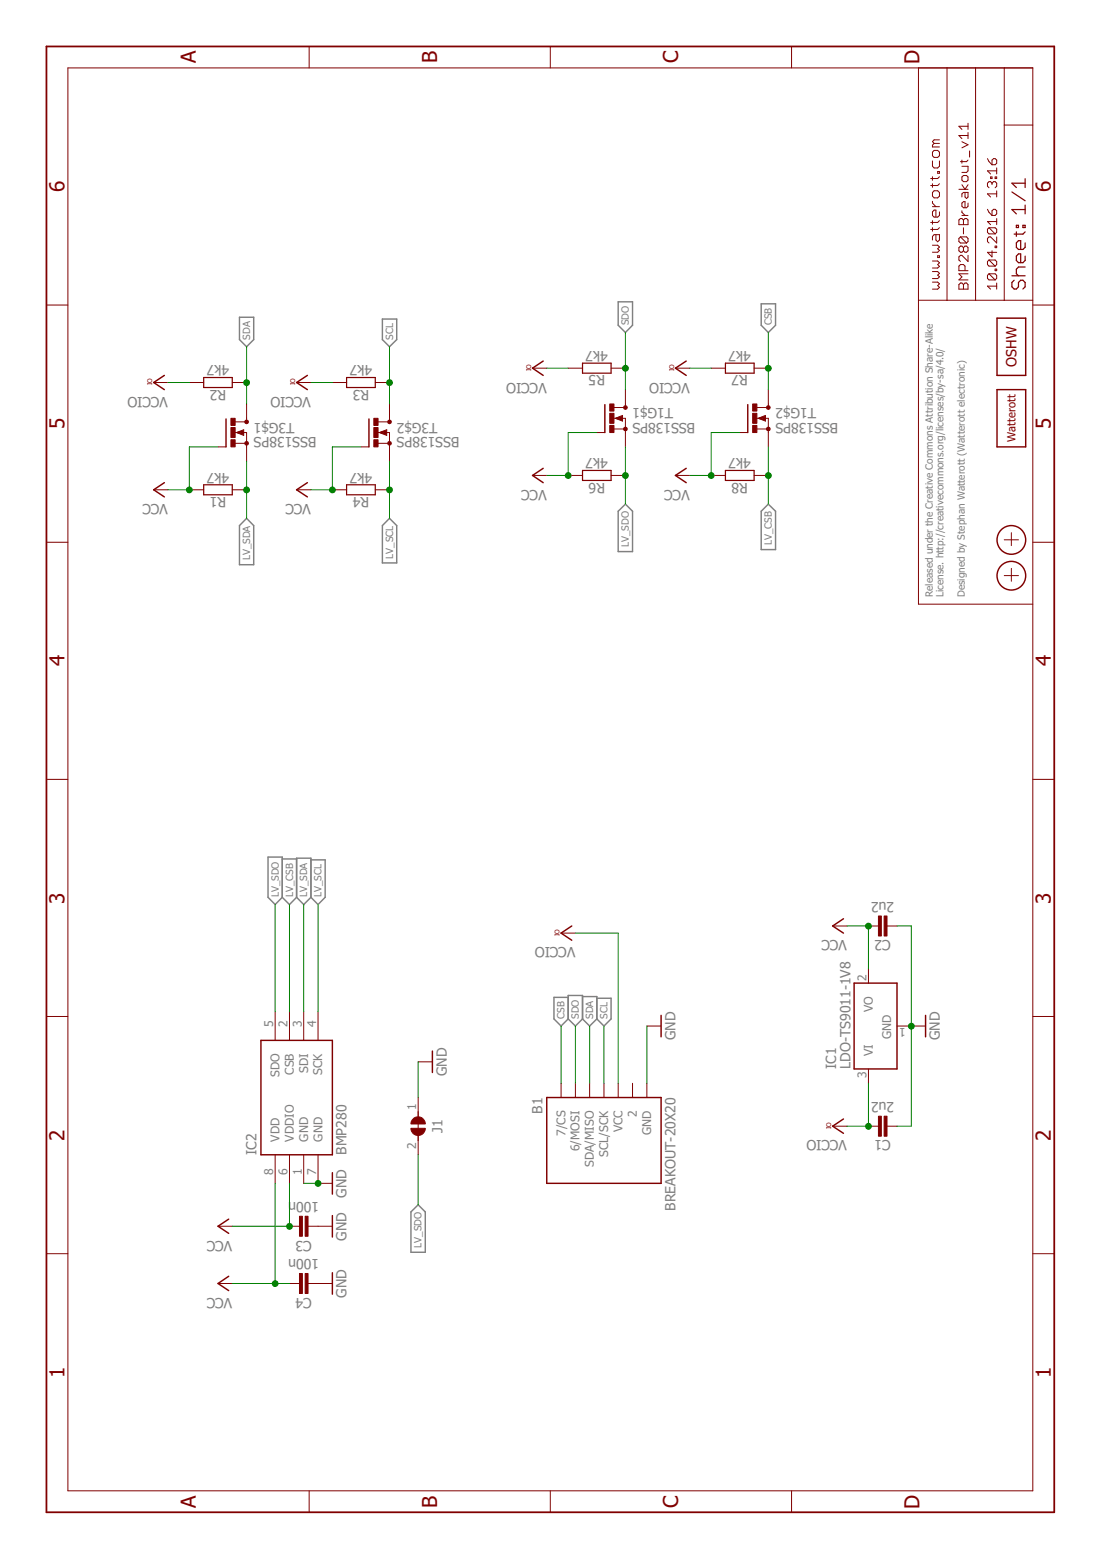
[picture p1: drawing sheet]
<?xml version="1.0" encoding="utf-8"?>
<!DOCTYPE eagle SYSTEM "eagle.dtd">
<eagle version="7.5.0">
<drawing>
<settings>
<setting alwaysvectorfont="no"/>
<setting verticaltext="up"/>
</settings>
<grid distance="0.1" unitdist="inch" unit="inch" style="lines" multiple="1" display="no" altdistance="0.01" altunitdist="inch" altunit="inch"/>
<schematic xreflabel="%F%N/%S.%C%R" xrefpart="/%S.%C%R">
<libraries>
<library name="we-symbol">
<symbols>
<symbol name="A4L-LOC">
<wire x1="256.54" y1="3.81" x2="256.54" y2="8.89" width="0.1016" layer="94"/>
<wire x1="256.54" y1="8.89" x2="256.54" y2="13.97" width="0.1016" layer="94"/>
<wire x1="256.54" y1="13.97" x2="256.54" y2="19.05" width="0.1016" layer="94"/>
<wire x1="256.54" y1="19.05" x2="256.54" y2="24.13" width="0.1016" layer="94"/>
<wire x1="161.29" y1="3.81" x2="161.29" y2="24.13" width="0.1016" layer="94"/>
<wire x1="161.29" y1="24.13" x2="215.265" y2="24.13" width="0.1016" layer="94"/>
<wire x1="215.265" y1="24.13" x2="256.54" y2="24.13" width="0.1016" layer="94"/>
<wire x1="246.38" y1="3.81" x2="246.38" y2="8.89" width="0.1016" layer="94"/>
<wire x1="246.38" y1="8.89" x2="256.54" y2="8.89" width="0.1016" layer="94"/>
<wire x1="246.38" y1="8.89" x2="215.265" y2="8.89" width="0.1016" layer="94"/>
<wire x1="215.265" y1="8.89" x2="215.265" y2="3.81" width="0.1016" layer="94"/>
<wire x1="215.265" y1="8.89" x2="215.265" y2="13.97" width="0.1016" layer="94"/>
<wire x1="215.265" y1="13.97" x2="256.54" y2="13.97" width="0.1016" layer="94"/>
<wire x1="215.265" y1="13.97" x2="215.265" y2="19.05" width="0.1016" layer="94"/>
<wire x1="215.265" y1="19.05" x2="256.54" y2="19.05" width="0.1016" layer="94"/>
<wire x1="215.265" y1="19.05" x2="215.265" y2="24.13" width="0.1016" layer="94"/>
<frame x1="0" y1="0" x2="260.35" y2="179.07" columns="6" rows="4" layer="94"/>
<text x="217.17" y="15.24" size="1.778" layer="94" font="vector">&gt;DRAWING_NAME</text>
<text x="217.17" y="10.16" size="1.778" layer="94" font="vector">&gt;LAST_DATE_TIME</text>
<text x="230.505" y="5.08" size="2.54" layer="94" font="vector">&gt;SHEET</text>
<text x="217.17" y="5.08" size="2.54" layer="94" font="vector">Sheet:</text>
<text x="217.17" y="20.32" size="2.032" layer="94" font="vector">www.watterott.com</text>
</symbol>
<symbol name="PASSER">
<wire x1="-1.016" y1="0" x2="1.27" y2="0" width="0.127" layer="94"/>
<wire x1="0" y1="1.27" x2="0" y2="-1.27" width="0.127" layer="94"/>
<circle x="0" y="0" radius="2.54" width="0.254" layer="94"/>
</symbol>
<symbol name="WE_LOGO">
<wire x1="5.08" y1="2.54" x2="5.08" y2="-2.54" width="0.254" layer="94"/>
<wire x1="5.08" y1="-2.54" x2="-5.08" y2="-2.54" width="0.254" layer="94"/>
<wire x1="-5.08" y1="-2.54" x2="-5.08" y2="2.54" width="0.254" layer="94"/>
<wire x1="-5.08" y1="2.54" x2="5.08" y2="2.54" width="0.254" layer="94"/>
<text x="0" y="0" size="1.4224" layer="94" align="center">Watterott</text>
</symbol>
<symbol name="OSHW_LOGO">
<wire x1="5.08" y1="2.54" x2="5.08" y2="-2.54" width="0.254" layer="94"/>
<wire x1="5.08" y1="-2.54" x2="-5.08" y2="-2.54" width="0.254" layer="94"/>
<wire x1="-5.08" y1="-2.54" x2="-5.08" y2="2.54" width="0.254" layer="94"/>
<wire x1="-5.08" y1="2.54" x2="5.08" y2="2.54" width="0.254" layer="94"/>
<text x="0" y="0" size="1.778" layer="94" align="center">OSHW</text>
</symbol>
</symbols>
<devicesets>
<deviceset name="FRAME-A4L" prefix="FRAME">
<gates>
<gate name="F" symbol="A4L-LOC" x="0" y="0"/>
</gates>
<devices>
<device name="">
<technologies>
<technology name=""/>
</technologies>
</device>
</devices>
</deviceset>
<deviceset name="PASSER" prefix="X">
<gates>
<gate name="X" symbol="PASSER" x="0" y="0"/>
</gates>
<devices>
<device name="-07" package="PASSER_07MM">
<technologies>
<technology name=""/>
</technologies>
</device>
</devices>
</deviceset>
<deviceset name="LOGO" prefix="LOGO">
<gates>
<gate name="L" symbol="WE_LOGO" x="0" y="0"/>
</gates>
<devices>
<device name="-PLACE" package="LOGO_TPLACE">
<technologies>
<technology name=""/>
</technologies>
</device>
<device name="-LAYER" package="LOGO_TOP">
<technologies>
<technology name=""/>
</technologies>
</device>
<device name="-STOP" package="LOGO_STOP">
<technologies>
<technology name=""/>
</technologies>
</device>
<device name="-S_STOP" package="SPARK_STOP">
<technologies>
<technology name=""/>
</technologies>
</device>
<device name="-S_LAYER" package="SPARK_TOP">
<technologies>
<technology name=""/>
</technologies>
</device>
<device name="-S_PLACE_M" package="SPARK_TPLACE_M">
<technologies>
<technology name=""/>
</technologies>
</device>
<device name="-S_PLACE_S" package="SPARK_TPLACE_S">
<technologies>
<technology name=""/>
</technologies>
</device>
</devices>
</deviceset>
<deviceset name="OSHW_LOGO" prefix="LOGO">
<gates>
<gate name="L" symbol="OSHW_LOGO" x="0" y="0"/>
</gates>
<devices>
<device name="X0100" package="OSHW_6X100">
<technologies>
<technology name=""/>
</technologies>
</device>
<device name="X0150" package="OSHW_6X150">
<technologies>
<technology name=""/>
</technologies>
</device>
<device name="X0200" package="OSHW_6X200">
<technologies>
<technology name=""/>
</technologies>
</device>
<device name="X0070" package="OSHW_6X70">
<technologies>
<technology name=""/>
</technologies>
</device>
</devices>
</deviceset>
</devicesets>
</library>
<library name="we-rcl">
<symbols>
<symbol name="JUMPER2">
<wire x1="0.381" y1="0.635" x2="0.381" y2="-0.635" width="1.27" layer="94" curve="-180" cap="flat"/>
<wire x1="-0.381" y1="-0.635" x2="-0.381" y2="0.635" width="1.27" layer="94" curve="-180" cap="flat"/>
<wire x1="2.54" y1="0" x2="1.651" y2="0" width="0.1524" layer="94"/>
<wire x1="-2.54" y1="0" x2="-1.651" y2="0" width="0.1524" layer="94"/>
<text x="0" y="2.54" size="1.778" layer="95" align="bottom-center">&gt;NAME</text>
<pin name="2" x="5.08" y="0" visible="pad" length="short" direction="pas" swaplevel="1" rot="R180"/>
<pin name="1" x="-5.08" y="0" visible="pad" length="short" direction="pas" swaplevel="1"/>
</symbol>
<symbol name="CAPACITOR">
<pin name="1" x="-2.54" y="0" visible="off" length="point" direction="pas" swaplevel="1"/>
<pin name="2" x="2.54" y="0" visible="off" length="point" direction="pas" swaplevel="1" rot="R180"/>
<text x="0" y="2.54" size="1.778" layer="95" align="bottom-center">&gt;NAME</text>
<text x="0" y="-2.54" size="1.778" layer="96" align="top-center">&gt;VALUE</text>
<wire x1="-2.54" y1="0" x2="-0.762" y2="0" width="0.1524" layer="94"/>
<wire x1="2.54" y1="0" x2="0.762" y2="0" width="0.1524" layer="94"/>
<rectangle x1="-1.27" y1="-0.254" x2="2.286" y2="0.254" layer="94" rot="R90"/>
<rectangle x1="-2.286" y1="-0.254" x2="1.27" y2="0.254" layer="94" rot="R90"/>
</symbol>
<symbol name="RESISTOR">
<pin name="1" x="-5.08" y="0" visible="off" length="short" direction="pas" swaplevel="1"/>
<pin name="2" x="5.08" y="0" visible="off" length="short" direction="pas" swaplevel="1" rot="R180"/>
<wire x1="-2.54" y1="0.889" x2="2.54" y2="0.889" width="0.2032" layer="94"/>
<wire x1="2.54" y1="0.889" x2="2.54" y2="-0.889" width="0.2032" layer="94"/>
<wire x1="2.54" y1="-0.889" x2="-2.54" y2="-0.889" width="0.2032" layer="94"/>
<wire x1="-2.54" y1="-0.889" x2="-2.54" y2="0.889" width="0.2032" layer="94"/>
<text x="0" y="1.27" size="1.778" layer="95" align="bottom-center">&gt;NAME</text>
<text x="0" y="-1.27" size="1.778" layer="96" align="top-center">&gt;VALUE</text>
</symbol>
</symbols>
<devicesets>
<deviceset name="JUMPER2" prefix="J">
<gates>
<gate name="J" symbol="JUMPER2" x="0" y="0"/>
</gates>
<devices>
<device name="" package="JUMPER2">
<connects>
<connect gate="J" pin="1" pad="1"/>
<connect gate="J" pin="2" pad="2"/>
</connects>
<technologies>
<technology name=""/>
</technologies>
</device>
<device name="-NOCREAM" package="JUMPER2_NC">
<connects>
<connect gate="J" pin="1" pad="1"/>
<connect gate="J" pin="2" pad="2"/>
</connects>
<technologies>
<technology name=""/>
</technologies>
</device>
</devices>
</deviceset>
<deviceset name="CAPACITOR" prefix="C" uservalue="yes">
<gates>
<gate name="C" symbol="CAPACITOR" x="0" y="0"/>
</gates>
<devices>
<device name="-C0402" package="R0402">
<connects>
<connect gate="C" pin="1" pad="1"/>
<connect gate="C" pin="2" pad="2"/>
</connects>
<technologies>
<technology name=""/>
</technologies>
</device>
<device name="-C0603" package="R0603">
<connects>
<connect gate="C" pin="1" pad="1"/>
<connect gate="C" pin="2" pad="2"/>
</connects>
<technologies>
<technology name=""/>
</technologies>
</device>
<device name="-C0805" package="R0805">
<connects>
<connect gate="C" pin="1" pad="1"/>
<connect gate="C" pin="2" pad="2"/>
</connects>
<technologies>
<technology name=""/>
</technologies>
</device>
<device name="-C1206" package="R1206">
<connects>
<connect gate="C" pin="1" pad="1"/>
<connect gate="C" pin="2" pad="2"/>
</connects>
<technologies>
<technology name=""/>
</technologies>
</device>
<device name="-C0201" package="R0201">
<connects>
<connect gate="C" pin="1" pad="1"/>
<connect gate="C" pin="2" pad="2"/>
</connects>
<technologies>
<technology name=""/>
</technologies>
</device>
</devices>
</deviceset>
<deviceset name="RESISTOR" prefix="R" uservalue="yes">
<gates>
<gate name="R" symbol="RESISTOR" x="0" y="0"/>
</gates>
<devices>
<device name="-R0603" package="R0603">
<connects>
<connect gate="R" pin="1" pad="1"/>
<connect gate="R" pin="2" pad="2"/>
</connects>
<technologies>
<technology name=""/>
</technologies>
</device>
<device name="-R0805" package="R0805">
<connects>
<connect gate="R" pin="1" pad="1"/>
<connect gate="R" pin="2" pad="2"/>
</connects>
<technologies>
<technology name=""/>
</technologies>
</device>
<device name="-R0402" package="R0402">
<connects>
<connect gate="R" pin="1" pad="1"/>
<connect gate="R" pin="2" pad="2"/>
</connects>
<technologies>
<technology name=""/>
</technologies>
</device>
<device name="-R1206" package="R1206">
<connects>
<connect gate="R" pin="1" pad="1"/>
<connect gate="R" pin="2" pad="2"/>
</connects>
<technologies>
<technology name=""/>
</technologies>
</device>
<device name="-R0201" package="R0201">
<connects>
<connect gate="R" pin="1" pad="1"/>
<connect gate="R" pin="2" pad="2"/>
</connects>
<technologies>
<technology name=""/>
</technologies>
</device>
</devices>
</deviceset>
</devicesets>
</library>
<library name="supply1">
<symbols>
<symbol name="GND">
<wire x1="-1.905" y1="0" x2="1.905" y2="0" width="0.254" layer="94"/>
<text x="-2.54" y="-2.54" size="1.778" layer="96">&gt;VALUE</text>
<pin name="GND" x="0" y="2.54" visible="off" length="short" direction="sup" rot="R270"/>
</symbol>
<symbol name="VCC">
<wire x1="1.27" y1="-1.905" x2="0" y2="0" width="0.254" layer="94"/>
<wire x1="0" y1="0" x2="-1.27" y2="-1.905" width="0.254" layer="94"/>
<text x="-2.54" y="-2.54" size="1.778" layer="96" rot="R90">&gt;VALUE</text>
<pin name="VCC" x="0" y="-2.54" visible="off" length="short" direction="sup" rot="R90"/>
</symbol>
<symbol name="VCCIO">
<wire x1="1.27" y1="-1.905" x2="0" y2="0" width="0.254" layer="94"/>
<wire x1="0" y1="0" x2="-1.27" y2="-1.905" width="0.254" layer="94"/>
<text x="-2.54" y="-2.54" size="1.778" layer="96" rot="R90">&gt;VALUE</text>
<text x="-0.508" y="0.254" size="0.8128" layer="94">IO</text>
<pin name="VCCIO" x="0" y="-2.54" visible="off" length="short" direction="sup" rot="R90"/>
</symbol>
</symbols>
<devicesets>
<deviceset name="GND" prefix="GND">
<gates>
<gate name="1" symbol="GND" x="0" y="0"/>
</gates>
<devices>
<device name="">
<technologies>
<technology name=""/>
</technologies>
</device>
</devices>
</deviceset>
<deviceset name="VCC" prefix="P+">
<gates>
<gate name="VCC" symbol="VCC" x="0" y="0"/>
</gates>
<devices>
<device name="">
<technologies>
<technology name=""/>
</technologies>
</device>
</devices>
</deviceset>
<deviceset name="VCCIO" prefix="VCC">
<gates>
<gate name="G$1" symbol="VCCIO" x="0" y="0"/>
</gates>
<devices>
<device name="">
<technologies>
<technology name=""/>
</technologies>
</device>
</devices>
</deviceset>
</devicesets>
</library>
<library name="we-sensor">
<symbols>
<symbol name="BMP280">
<pin name="GND@1" x="-15.24" y="0" length="middle" direction="pwr"/>
<pin name="CSB" x="15.24" y="2.54" length="middle" direction="in" rot="R180"/>
<pin name="SDI" x="15.24" y="0" length="middle" rot="R180"/>
<pin name="SCK" x="15.24" y="-2.54" length="middle" direction="in" rot="R180"/>
<pin name="SDO" x="15.24" y="5.08" length="middle" rot="R180"/>
<pin name="VDDIO" x="-15.24" y="2.54" length="middle" direction="in"/>
<pin name="GND@2" x="-15.24" y="-2.54" length="middle" direction="pwr"/>
<pin name="VDD" x="-15.24" y="5.08" length="middle" direction="pwr"/>
<wire x1="10.16" y1="7.62" x2="-10.16" y2="7.62" width="0.254" layer="94"/>
<wire x1="-10.16" y1="7.62" x2="-10.16" y2="-5.08" width="0.254" layer="94"/>
<wire x1="-10.16" y1="-5.08" x2="10.16" y2="-5.08" width="0.254" layer="94"/>
<wire x1="10.16" y1="-5.08" x2="10.16" y2="7.62" width="0.254" layer="94"/>
<text x="-10.16" y="10.16" size="1.778" layer="95" align="top-left">&gt;NAME</text>
<text x="-10.16" y="-7.62" size="1.778" layer="96">&gt;VALUE</text>
</symbol>
</symbols>
<devicesets>
<deviceset name="BMP280" prefix="IC">
<gates>
<gate name="G$1" symbol="BMP280" x="0" y="0"/>
</gates>
<devices>
<device name="" package="LGA">
<connects>
<connect gate="G$1" pin="CSB" pad="2"/>
<connect gate="G$1" pin="GND@1" pad="1"/>
<connect gate="G$1" pin="GND@2" pad="7"/>
<connect gate="G$1" pin="SCK" pad="4"/>
<connect gate="G$1" pin="SDI" pad="3"/>
<connect gate="G$1" pin="SDO" pad="5"/>
<connect gate="G$1" pin="VDD" pad="8"/>
<connect gate="G$1" pin="VDDIO" pad="6"/>
</connects>
<technologies>
<technology name=""/>
</technologies>
</device>
</devices>
</deviceset>
</devicesets>
</library>
<library name="we-power">
<symbols>
<symbol name="78XX">
<wire x1="-7.62" y1="-5.08" x2="7.62" y2="-5.08" width="0.254" layer="94"/>
<wire x1="7.62" y1="-5.08" x2="7.62" y2="2.54" width="0.254" layer="94"/>
<wire x1="7.62" y1="2.54" x2="-7.62" y2="2.54" width="0.254" layer="94"/>
<wire x1="-7.62" y1="2.54" x2="-7.62" y2="-5.08" width="0.254" layer="94"/>
<text x="-7.62" y="5.715" size="1.778" layer="95">&gt;NAME</text>
<text x="-7.62" y="3.175" size="1.778" layer="96">&gt;VALUE</text>
<text x="-2.286" y="-4.064" size="1.524" layer="95">GND</text>
<pin name="VI" x="-10.16" y="0" length="short" direction="in"/>
<pin name="GND" x="0" y="-7.62" visible="pad" length="short" direction="pas" rot="R90"/>
<pin name="VO" x="10.16" y="0" length="short" direction="pas" rot="R180"/>
</symbol>
</symbols>
<devicesets>
<deviceset name="LDO" prefix="IC">
<gates>
<gate name="A" symbol="78XX" x="0" y="0"/>
</gates>
<devices>
<device name="-TS5204-3V3" package="SOT23">
<connects>
<connect gate="A" pin="GND" pad="3"/>
<connect gate="A" pin="VI" pad="2"/>
<connect gate="A" pin="VO" pad="1"/>
</connects>
<technologies>
<technology name="">
<attribute name="NRND" value="NRND" constant="no"/>
</technology>
</technologies>
</device>
<device name="-TS1117-3V3" package="SOT223">
<connects>
<connect gate="A" pin="GND" pad="1"/>
<connect gate="A" pin="VI" pad="3"/>
<connect gate="A" pin="VO" pad="2 4"/>
</connects>
<technologies>
<technology name=""/>
</technologies>
</device>
<device name="-78MXX" package="SOT252">
<connects>
<connect gate="A" pin="GND" pad="2"/>
<connect gate="A" pin="VI" pad="1"/>
<connect gate="A" pin="VO" pad="3"/>
</connects>
<technologies>
<technology name=""/>
</technologies>
</device>
<device name="-TS1117-5V" package="SOT223">
<connects>
<connect gate="A" pin="GND" pad="1"/>
<connect gate="A" pin="VI" pad="3"/>
<connect gate="A" pin="VO" pad="2 4"/>
</connects>
<technologies>
<technology name=""/>
</technologies>
</device>
<device name="-TS5204-5V" package="SOT23">
<connects>
<connect gate="A" pin="GND" pad="3"/>
<connect gate="A" pin="VI" pad="2"/>
<connect gate="A" pin="VO" pad="1"/>
</connects>
<technologies>
<technology name="">
<attribute name="NRND" value="NRND" constant="no"/>
</technology>
</technologies>
</device>
<device name="-TS9011-5V" package="SOT23">
<connects>
<connect gate="A" pin="GND" pad="1"/>
<connect gate="A" pin="VI" pad="3"/>
<connect gate="A" pin="VO" pad="2"/>
</connects>
<technologies>
<technology name=""/>
</technologies>
</device>
<device name="-TS9011-3V3" package="SOT23">
<connects>
<connect gate="A" pin="GND" pad="1"/>
<connect gate="A" pin="VI" pad="3"/>
<connect gate="A" pin="VO" pad="2"/>
</connects>
<technologies>
<technology name=""/>
</technologies>
</device>
</devices>
</deviceset>
</devicesets>
</library>
<library name="we-transistor">
<symbols>
<symbol name="MOSFET_N-CHN">
<wire x1="-3.6576" y1="2.413" x2="-3.6576" y2="-2.54" width="0.254" layer="94"/>
<wire x1="-3.6576" y1="-2.54" x2="-5.08" y2="-2.54" width="0.1524" layer="94"/>
<wire x1="0" y1="1.905" x2="-2.0066" y2="1.905" width="0.1524" layer="94"/>
<wire x1="0" y1="0" x2="0" y2="-1.905" width="0.1524" layer="94"/>
<wire x1="-2.032" y1="-1.905" x2="0" y2="-1.905" width="0.1524" layer="94"/>
<wire x1="0" y1="2.54" x2="0" y2="1.905" width="0.1524" layer="94"/>
<wire x1="0" y1="-1.905" x2="0" y2="-2.54" width="0.1524" layer="94"/>
<wire x1="-1.397" y1="0" x2="-2.286" y2="0" width="0.1524" layer="94"/>
<wire x1="-1.778" y1="0" x2="-0.508" y2="-0.508" width="0.1524" layer="94"/>
<wire x1="-0.508" y1="-0.508" x2="-0.508" y2="0.508" width="0.1524" layer="94"/>
<wire x1="-0.508" y1="0.508" x2="-1.778" y2="0" width="0.1524" layer="94"/>
<wire x1="-0.635" y1="0" x2="0" y2="0" width="0.1524" layer="94"/>
<wire x1="-0.635" y1="0.254" x2="-1.524" y2="0" width="0.3048" layer="94"/>
<wire x1="-1.524" y1="0" x2="-0.635" y2="-0.254" width="0.3048" layer="94"/>
<wire x1="-0.635" y1="-0.254" x2="-0.635" y2="0" width="0.3048" layer="94"/>
<wire x1="-0.635" y1="0" x2="-0.889" y2="0" width="0.3048" layer="94"/>
<circle x="0" y="-1.905" radius="0.127" width="0.4064" layer="94"/>
<circle x="0" y="1.905" radius="0.127" width="0.4064" layer="94"/>
<text x="1.27" y="0" size="1.778" layer="95">&gt;NAME</text>
<text x="1.27" y="-2.54" size="1.778" layer="96">&gt;VALUE</text>
<rectangle x1="-2.794" y1="-2.54" x2="-2.032" y2="-1.27" layer="94"/>
<rectangle x1="-2.794" y1="1.27" x2="-2.032" y2="2.54" layer="94"/>
<rectangle x1="-2.794" y1="-0.889" x2="-2.032" y2="0.889" layer="94"/>
<pin name="G" x="-5.08" y="-2.54" visible="off" length="point" direction="pas"/>
<pin name="D" x="0" y="5.08" visible="off" length="short" direction="pas" rot="R270"/>
<pin name="S" x="0" y="-5.08" visible="off" length="short" direction="pas" rot="R90"/>
</symbol>
</symbols>
<devicesets>
<deviceset name="BSS138PS" prefix="T">
<gates>
<gate name="G$1" symbol="MOSFET_N-CHN" x="0" y="10.16"/>
<gate name="G$2" symbol="MOSFET_N-CHN" x="0" y="-10.16"/>
</gates>
<devices>
<device name="" package="SOT363">
<connects>
<connect gate="G$1" pin="D" pad="6"/>
<connect gate="G$1" pin="G" pad="2"/>
<connect gate="G$1" pin="S" pad="1"/>
<connect gate="G$2" pin="D" pad="3"/>
<connect gate="G$2" pin="G" pad="5"/>
<connect gate="G$2" pin="S" pad="4"/>
</connects>
<technologies>
<technology name=""/>
</technologies>
</device>
</devices>
</deviceset>
</devicesets>
</library>
<library name="we-board">
<symbols>
<symbol name="BREAKOUT">
<wire x1="-7.62" y1="10.16" x2="-7.62" y2="-10.16" width="0.254" layer="94"/>
<wire x1="-7.62" y1="-10.16" x2="7.62" y2="-10.16" width="0.254" layer="94"/>
<wire x1="7.62" y1="-10.16" x2="7.62" y2="10.16" width="0.254" layer="94"/>
<wire x1="7.62" y1="10.16" x2="-7.62" y2="10.16" width="0.254" layer="94"/>
<text x="-7.62" y="12.7" size="1.778" layer="95" align="top-left">&gt;NAME</text>
<text x="-7.62" y="-12.7" size="1.778" layer="95">&gt;Value</text>
<pin name="6/MOSI" x="-10.16" y="5.08" visible="pin" length="short"/>
<pin name="SDA/MISO" x="-10.16" y="2.54" visible="pin" length="short"/>
<pin name="SCL/SCK" x="-10.16" y="0" visible="pin" length="short"/>
<pin name="VCC" x="-10.16" y="-2.54" visible="pin" length="short" direction="pwr"/>
<pin name="2" x="-10.16" y="-5.08" visible="pin" length="short"/>
<pin name="GND" x="-10.16" y="-7.62" visible="pin" length="short" direction="pwr"/>
<pin name="7/CS" x="-10.16" y="7.62" visible="pin" length="short"/>
</symbol>
</symbols>
<devicesets>
<deviceset name="BREAKOUT" prefix="B">
<gates>
<gate name="BOARD" symbol="BREAKOUT" x="0" y="0"/>
</gates>
<devices>
<device name="-20X20" package="BREAKOUT-20X20">
<connects>
<connect gate="BOARD" pin="2" pad="2"/>
<connect gate="BOARD" pin="6/MOSI" pad="MOSI"/>
<connect gate="BOARD" pin="7/CS" pad="CS"/>
<connect gate="BOARD" pin="GND" pad="GND"/>
<connect gate="BOARD" pin="SCL/SCK" pad="SCL/SCK"/>
<connect gate="BOARD" pin="SDA/MISO" pad="SDA/MISO"/>
<connect gate="BOARD" pin="VCC" pad="VCC"/>
</connects>
<technologies>
<technology name=""/>
</technologies>
</device>
</devices>
</deviceset>
</devicesets>
</library>
</libraries>
<attributes>
</attributes>
<variantdefs>
</variantdefs>
<classes>
<class number="0" name="default" width="0" drill="0">
</class>
</classes>
<parts>
<part name="FRAME1" library="we-symbol" deviceset="FRAME-A4L" device=""/>
<part name="GND1" library="supply1" deviceset="GND" device=""/>
<part name="P+1" library="supply1" deviceset="VCC" device=""/>
<part name="J1" library="we-rcl" deviceset="JUMPER2" device=""/>
<part name="GND3" library="supply1" deviceset="GND" device=""/>
<part name="GND4" library="supply1" deviceset="GND" device=""/>
<part name="P+3" library="supply1" deviceset="VCC" device=""/>
<part name="X1" library="we-symbol" deviceset="PASSER" device="-07"/>
<part name="X2" library="we-symbol" deviceset="PASSER" device="-07"/>
<part name="LOGO1" library="we-symbol" deviceset="LOGO" device="-S_PLACE_M"/>
<part name="LOGO2" library="we-symbol" deviceset="OSHW_LOGO" device="X0070"/>
<part name="IC2" library="we-sensor" deviceset="BMP280" device=""/>
<part name="IC1" library="we-power" deviceset="LDO" device="-TS9011-3V3" value="LDO-TS9011-1V8"/>
<part name="C1" library="we-rcl" deviceset="CAPACITOR" device="-C0402" value="2u2"/>
<part name="C2" library="we-rcl" deviceset="CAPACITOR" device="-C0402" value="2u2"/>
<part name="C3" library="we-rcl" deviceset="CAPACITOR" device="-C0402" value="100n"/>
<part name="C4" library="we-rcl" deviceset="CAPACITOR" device="-C0402" value="100n"/>
<part name="P+2" library="supply1" deviceset="VCC" device=""/>
<part name="GND2" library="supply1" deviceset="GND" device=""/>
<part name="R2" library="we-rcl" deviceset="RESISTOR" device="-R0402" value="4k7"/>
<part name="R1" library="we-rcl" deviceset="RESISTOR" device="-R0402" value="4k7"/>
<part name="VCC1" library="supply1" deviceset="VCCIO" device=""/>
<part name="P+5" library="supply1" deviceset="VCC" device=""/>
<part name="R3" library="we-rcl" deviceset="RESISTOR" device="-R0402" value="4k7"/>
<part name="R4" library="we-rcl" deviceset="RESISTOR" device="-R0402" value="4k7"/>
<part name="VCC2" library="supply1" deviceset="VCCIO" device=""/>
<part name="VCC3" library="supply1" deviceset="VCCIO" device=""/>
<part name="GND5" library="supply1" deviceset="GND" device=""/>
<part name="P+6" library="supply1" deviceset="VCC" device=""/>
<part name="VCC4" library="supply1" deviceset="VCCIO" device=""/>
<part name="T3" library="we-transistor" deviceset="BSS138PS" device=""/>
<part name="P+7" library="supply1" deviceset="VCC" device=""/>
<part name="R5" library="we-rcl" deviceset="RESISTOR" device="-R0402" value="4k7"/>
<part name="R6" library="we-rcl" deviceset="RESISTOR" device="-R0402" value="4k7"/>
<part name="VCC5" library="supply1" deviceset="VCCIO" device=""/>
<part name="P+8" library="supply1" deviceset="VCC" device=""/>
<part name="R7" library="we-rcl" deviceset="RESISTOR" device="-R0402" value="4k7"/>
<part name="R8" library="we-rcl" deviceset="RESISTOR" device="-R0402" value="4k7"/>
<part name="VCC6" library="supply1" deviceset="VCCIO" device=""/>
<part name="T1" library="we-transistor" deviceset="BSS138PS" device=""/>
<part name="GND6" library="supply1" deviceset="GND" device=""/>
<part name="B1" library="we-board" deviceset="BREAKOUT" device="-20X20"/>
</parts>
<sheets>
<sheet>
<plain>
<wire x1="71.12" y1="113.03" x2="66.04" y2="113.03" width="0.1524" layer="94"/>
<text x="162.56" y="22.86" size="1.27" layer="95" align="top-left">Released under the Creative Commons Attribution Share-Alike 
License. http://creativecommons.org/licenses/by-sa/4.0/

Designed by Stephan Watterott (Watterott electronic)</text>
</plain>
<instances>
<instance part="FRAME1" gate="F" x="0" y="0"/>
<instance part="GND1" gate="1" x="58.42" y="128.27"/>
<instance part="P+1" gate="VCC" x="181.61" y="160.02"/>
<instance part="J1" gate="J" x="68.58" y="113.03" rot="R180"/>
<instance part="GND3" gate="1" x="50.8" y="128.27"/>
<instance part="GND4" gate="1" x="86.36" y="69.85"/>
<instance part="P+3" gate="VCC" x="50.8" y="148.59"/>
<instance part="X1" gate="X" x="166.37" y="7.62"/>
<instance part="X2" gate="X" x="172.72" y="7.62"/>
<instance part="LOGO1" gate="L" x="194.31" y="7.62"/>
<instance part="LOGO2" gate="L" x="207.01" y="7.62"/>
<instance part="IC2" gate="G$1" x="73.66" y="133.35"/>
<instance part="IC1" gate="A" x="86.36" y="33.02"/>
<instance part="C1" gate="C" x="68.58" y="30.48" rot="R90"/>
<instance part="C2" gate="C" x="104.14" y="30.48" rot="R90"/>
<instance part="C3" gate="C" x="50.8" y="133.35" rot="R90"/>
<instance part="C4" gate="C" x="40.64" y="133.35" rot="R90"/>
<instance part="P+2" gate="VCC" x="40.64" y="148.59"/>
<instance part="GND2" gate="1" x="40.64" y="128.27"/>
<instance part="R2" gate="R" x="200.66" y="148.59" rot="R90"/>
<instance part="R1" gate="R" x="181.61" y="148.59" rot="R90"/>
<instance part="VCC1" gate="G$1" x="200.66" y="160.02"/>
<instance part="P+5" gate="VCC" x="181.61" y="134.62"/>
<instance part="R3" gate="R" x="200.66" y="123.19" rot="R90"/>
<instance part="R4" gate="R" x="181.61" y="123.19" rot="R90"/>
<instance part="VCC2" gate="G$1" x="200.66" y="134.62"/>
<instance part="VCC3" gate="G$1" x="102.87" y="87.63"/>
<instance part="GND5" gate="1" x="86.36" y="22.86"/>
<instance part="P+6" gate="VCC" x="104.14" y="39.37"/>
<instance part="VCC4" gate="G$1" x="68.58" y="39.37"/>
<instance part="T3" gate="G$1" x="191.77" y="143.51" rot="R270"/>
<instance part="T3" gate="G$2" x="191.77" y="118.11" rot="R270"/>
<instance part="P+7" gate="VCC" x="184.15" y="92.71"/>
<instance part="R5" gate="R" x="203.2" y="81.28" rot="R90"/>
<instance part="R6" gate="R" x="184.15" y="81.28" rot="R90"/>
<instance part="VCC5" gate="G$1" x="203.2" y="92.71"/>
<instance part="P+8" gate="VCC" x="184.15" y="67.31"/>
<instance part="R7" gate="R" x="203.2" y="55.88" rot="R90"/>
<instance part="R8" gate="R" x="184.15" y="55.88" rot="R90"/>
<instance part="VCC6" gate="G$1" x="203.2" y="67.31"/>
<instance part="T1" gate="G$1" x="194.31" y="76.2" rot="R270"/>
<instance part="T1" gate="G$2" x="194.31" y="50.8" rot="R270"/>
<instance part="GND6" gate="1" x="80.01" y="110.49"/>
<instance part="B1" gate="BOARD" x="66.04" y="80.01" rot="MR0"/>
</instances>
<busses>
</busses>
<nets>
<net name="GND" class="0">
<segment>
<pinref part="GND3" gate="1" pin="GND"/>
<pinref part="C3" gate="C" pin="1"/>
</segment>
<segment>
<pinref part="GND4" gate="1" pin="GND"/>
<wire x1="76.2" y1="72.39" x2="86.36" y2="72.39" width="0.1524" layer="91"/>
<pinref part="B1" gate="BOARD" pin="GND"/>
</segment>
<segment>
<pinref part="IC2" gate="G$1" pin="GND@2"/>
<pinref part="GND1" gate="1" pin="GND"/>
<pinref part="IC2" gate="G$1" pin="GND@1"/>
<wire x1="58.42" y1="130.81" x2="58.42" y2="133.35" width="0.1524" layer="91"/>
<junction x="58.42" y="130.81"/>
</segment>
<segment>
<pinref part="C4" gate="C" pin="1"/>
<pinref part="GND2" gate="1" pin="GND"/>
</segment>
<segment>
<pinref part="IC1" gate="A" pin="GND"/>
<pinref part="C1" gate="C" pin="1"/>
<wire x1="86.36" y1="25.4" x2="68.58" y2="25.4" width="0.1524" layer="91"/>
<wire x1="68.58" y1="25.4" x2="68.58" y2="27.94" width="0.1524" layer="91"/>
<pinref part="C2" gate="C" pin="1"/>
<wire x1="86.36" y1="25.4" x2="104.14" y2="25.4" width="0.1524" layer="91"/>
<wire x1="104.14" y1="25.4" x2="104.14" y2="27.94" width="0.1524" layer="91"/>
<junction x="86.36" y="25.4"/>
<pinref part="GND5" gate="1" pin="GND"/>
</segment>
<segment>
<pinref part="J1" gate="J" pin="1"/>
<pinref part="GND6" gate="1" pin="GND"/>
<wire x1="80.01" y1="113.03" x2="73.66" y2="113.03" width="0.1524" layer="91"/>
</segment>
</net>
<net name="SCL" class="0">
<segment>
<wire x1="76.2" y1="80.01" x2="86.36" y2="80.01" width="0.1524" layer="91"/>
<label x="86.36" y="80.01" size="1.27" layer="95" xref="yes"/>
<pinref part="B1" gate="BOARD" pin="SCL/SCK"/>
</segment>
<segment>
<wire x1="207.01" y1="118.11" x2="200.66" y2="118.11" width="0.1524" layer="91"/>
<label x="207.01" y="118.11" size="1.27" layer="95" xref="yes"/>
<pinref part="R3" gate="R" pin="1"/>
<wire x1="200.66" y1="118.11" x2="196.85" y2="118.11" width="0.1524" layer="91"/>
<junction x="200.66" y="118.11"/>
<pinref part="T3" gate="G$2" pin="D"/>
</segment>
</net>
<net name="SDA" class="0">
<segment>
<wire x1="76.2" y1="82.55" x2="86.36" y2="82.55" width="0.1524" layer="91"/>
<label x="86.36" y="82.55" size="1.27" layer="95" xref="yes"/>
<pinref part="B1" gate="BOARD" pin="SDA/MISO"/>
</segment>
<segment>
<wire x1="207.01" y1="143.51" x2="200.66" y2="143.51" width="0.1524" layer="91"/>
<label x="207.01" y="143.51" size="1.27" layer="95" xref="yes"/>
<pinref part="R2" gate="R" pin="1"/>
<wire x1="200.66" y1="143.51" x2="196.85" y2="143.51" width="0.1524" layer="91"/>
<junction x="200.66" y="143.51"/>
<pinref part="T3" gate="G$1" pin="D"/>
</segment>
</net>
<net name="VCC" class="0">
<segment>
<pinref part="IC2" gate="G$1" pin="VDDIO"/>
<wire x1="58.42" y1="135.89" x2="50.8" y2="135.89" width="0.1524" layer="91"/>
<pinref part="C3" gate="C" pin="2"/>
<pinref part="P+3" gate="VCC" pin="VCC"/>
<wire x1="50.8" y1="135.89" x2="50.8" y2="146.05" width="0.1524" layer="91"/>
<junction x="50.8" y="135.89"/>
</segment>
<segment>
<pinref part="IC2" gate="G$1" pin="VDD"/>
<pinref part="C4" gate="C" pin="2"/>
<wire x1="58.42" y1="138.43" x2="40.64" y2="138.43" width="0.1524" layer="91"/>
<wire x1="40.64" y1="138.43" x2="40.64" y2="135.89" width="0.1524" layer="91"/>
<pinref part="P+2" gate="VCC" pin="VCC"/>
<wire x1="40.64" y1="138.43" x2="40.64" y2="146.05" width="0.1524" layer="91"/>
<junction x="40.64" y="138.43"/>
</segment>
<segment>
<pinref part="R1" gate="R" pin="2"/>
<wire x1="181.61" y1="153.67" x2="189.23" y2="153.67" width="0.1524" layer="91"/>
<wire x1="189.23" y1="153.67" x2="189.23" y2="148.59" width="0.1524" layer="91"/>
<pinref part="P+1" gate="VCC" pin="VCC"/>
<wire x1="181.61" y1="153.67" x2="181.61" y2="157.48" width="0.1524" layer="91"/>
<junction x="181.61" y="153.67"/>
<pinref part="T3" gate="G$1" pin="G"/>
</segment>
<segment>
<pinref part="R4" gate="R" pin="2"/>
<wire x1="181.61" y1="128.27" x2="189.23" y2="128.27" width="0.1524" layer="91"/>
<wire x1="189.23" y1="128.27" x2="189.23" y2="123.19" width="0.1524" layer="91"/>
<pinref part="P+5" gate="VCC" pin="VCC"/>
<wire x1="181.61" y1="128.27" x2="181.61" y2="132.08" width="0.1524" layer="91"/>
<junction x="181.61" y="128.27"/>
<pinref part="T3" gate="G$2" pin="G"/>
</segment>
<segment>
<pinref part="IC1" gate="A" pin="VO"/>
<pinref part="C2" gate="C" pin="2"/>
<wire x1="96.52" y1="33.02" x2="104.14" y2="33.02" width="0.1524" layer="91"/>
<pinref part="P+6" gate="VCC" pin="VCC"/>
<wire x1="104.14" y1="33.02" x2="104.14" y2="36.83" width="0.1524" layer="91"/>
<junction x="104.14" y="33.02"/>
</segment>
<segment>
<pinref part="R6" gate="R" pin="2"/>
<wire x1="184.15" y1="86.36" x2="191.77" y2="86.36" width="0.1524" layer="91"/>
<wire x1="191.77" y1="86.36" x2="191.77" y2="81.28" width="0.1524" layer="91"/>
<pinref part="P+7" gate="VCC" pin="VCC"/>
<wire x1="184.15" y1="86.36" x2="184.15" y2="90.17" width="0.1524" layer="91"/>
<junction x="184.15" y="86.36"/>
<pinref part="T1" gate="G$1" pin="G"/>
</segment>
<segment>
<pinref part="R8" gate="R" pin="2"/>
<wire x1="184.15" y1="60.96" x2="191.77" y2="60.96" width="0.1524" layer="91"/>
<wire x1="191.77" y1="60.96" x2="191.77" y2="55.88" width="0.1524" layer="91"/>
<pinref part="P+8" gate="VCC" pin="VCC"/>
<wire x1="184.15" y1="60.96" x2="184.15" y2="64.77" width="0.1524" layer="91"/>
<junction x="184.15" y="60.96"/>
<pinref part="T1" gate="G$2" pin="G"/>
</segment>
</net>
<net name="LV_CSB" class="0">
<segment>
<pinref part="IC2" gate="G$1" pin="CSB"/>
<wire x1="88.9" y1="135.89" x2="107.95" y2="135.89" width="0.1524" layer="91"/>
<label x="107.95" y="135.89" size="1.27" layer="95" xref="yes"/>
</segment>
<segment>
<wire x1="189.23" y1="50.8" x2="184.15" y2="50.8" width="0.1524" layer="91"/>
<wire x1="179.07" y1="50.8" x2="184.15" y2="50.8" width="0.1524" layer="91"/>
<label x="179.07" y="50.8" size="1.27" layer="95" rot="R180" xref="yes"/>
<pinref part="R8" gate="R" pin="1"/>
<junction x="184.15" y="50.8"/>
<pinref part="T1" gate="G$2" pin="S"/>
</segment>
</net>
<net name="LV_SDO" class="0">
<segment>
<pinref part="IC2" gate="G$1" pin="SDO"/>
<wire x1="88.9" y1="138.43" x2="107.95" y2="138.43" width="0.1524" layer="91"/>
<label x="107.95" y="138.43" size="1.27" layer="95" xref="yes"/>
</segment>
<segment>
<wire x1="189.23" y1="76.2" x2="184.15" y2="76.2" width="0.1524" layer="91"/>
<wire x1="179.07" y1="76.2" x2="184.15" y2="76.2" width="0.1524" layer="91"/>
<label x="179.07" y="76.2" size="1.27" layer="95" rot="R180" xref="yes"/>
<pinref part="R6" gate="R" pin="1"/>
<junction x="184.15" y="76.2"/>
<pinref part="T1" gate="G$1" pin="S"/>
</segment>
<segment>
<pinref part="J1" gate="J" pin="2"/>
<wire x1="63.5" y1="113.03" x2="54.61" y2="113.03" width="0.1524" layer="91"/>
<label x="54.61" y="113.03" size="1.27" layer="95" rot="R180" xref="yes"/>
</segment>
</net>
<net name="LV_SDA" class="0">
<segment>
<wire x1="186.69" y1="143.51" x2="181.61" y2="143.51" width="0.1524" layer="91"/>
<wire x1="176.53" y1="143.51" x2="181.61" y2="143.51" width="0.1524" layer="91"/>
<label x="176.53" y="143.51" size="1.27" layer="95" rot="R180" xref="yes"/>
<pinref part="R1" gate="R" pin="1"/>
<junction x="181.61" y="143.51"/>
<pinref part="T3" gate="G$1" pin="S"/>
</segment>
<segment>
<pinref part="IC2" gate="G$1" pin="SDI"/>
<wire x1="88.9" y1="133.35" x2="107.95" y2="133.35" width="0.1524" layer="91"/>
<label x="107.95" y="133.35" size="1.27" layer="95" xref="yes"/>
</segment>
</net>
<net name="VCCIO" class="0">
<segment>
<pinref part="R2" gate="R" pin="2"/>
<pinref part="VCC1" gate="G$1" pin="VCCIO"/>
<wire x1="200.66" y1="157.48" x2="200.66" y2="153.67" width="0.1524" layer="91"/>
</segment>
<segment>
<pinref part="R3" gate="R" pin="2"/>
<pinref part="VCC2" gate="G$1" pin="VCCIO"/>
<wire x1="200.66" y1="132.08" x2="200.66" y2="128.27" width="0.1524" layer="91"/>
</segment>
<segment>
<wire x1="76.2" y1="77.47" x2="102.87" y2="77.47" width="0.1524" layer="91"/>
<wire x1="102.87" y1="77.47" x2="102.87" y2="85.09" width="0.1524" layer="91"/>
<pinref part="VCC3" gate="G$1" pin="VCCIO"/>
<pinref part="B1" gate="BOARD" pin="VCC"/>
</segment>
<segment>
<pinref part="IC1" gate="A" pin="VI"/>
<pinref part="C1" gate="C" pin="2"/>
<wire x1="76.2" y1="33.02" x2="68.58" y2="33.02" width="0.1524" layer="91"/>
<pinref part="VCC4" gate="G$1" pin="VCCIO"/>
<wire x1="68.58" y1="33.02" x2="68.58" y2="36.83" width="0.1524" layer="91"/>
<junction x="68.58" y="33.02"/>
</segment>
<segment>
<pinref part="R5" gate="R" pin="2"/>
<pinref part="VCC5" gate="G$1" pin="VCCIO"/>
<wire x1="203.2" y1="90.17" x2="203.2" y2="86.36" width="0.1524" layer="91"/>
</segment>
<segment>
<pinref part="R7" gate="R" pin="2"/>
<pinref part="VCC6" gate="G$1" pin="VCCIO"/>
<wire x1="203.2" y1="64.77" x2="203.2" y2="60.96" width="0.1524" layer="91"/>
</segment>
</net>
<net name="LV_SCL" class="0">
<segment>
<wire x1="186.69" y1="118.11" x2="181.61" y2="118.11" width="0.1524" layer="91"/>
<wire x1="176.53" y1="118.11" x2="181.61" y2="118.11" width="0.1524" layer="91"/>
<label x="176.53" y="118.11" size="1.27" layer="95" rot="R180" xref="yes"/>
<pinref part="R4" gate="R" pin="1"/>
<junction x="181.61" y="118.11"/>
<pinref part="T3" gate="G$2" pin="S"/>
</segment>
<segment>
<pinref part="IC2" gate="G$1" pin="SCK"/>
<wire x1="88.9" y1="130.81" x2="107.95" y2="130.81" width="0.1524" layer="91"/>
<label x="107.95" y="130.81" size="1.27" layer="95" xref="yes"/>
</segment>
</net>
<net name="SDO" class="0">
<segment>
<wire x1="76.2" y1="85.09" x2="86.36" y2="85.09" width="0.1524" layer="91"/>
<label x="86.36" y="85.09" size="1.27" layer="95" xref="yes"/>
<pinref part="B1" gate="BOARD" pin="6/MOSI"/>
</segment>
<segment>
<wire x1="209.55" y1="76.2" x2="203.2" y2="76.2" width="0.1524" layer="91"/>
<label x="209.55" y="76.2" size="1.27" layer="95" xref="yes"/>
<pinref part="R5" gate="R" pin="1"/>
<wire x1="203.2" y1="76.2" x2="199.39" y2="76.2" width="0.1524" layer="91"/>
<junction x="203.2" y="76.2"/>
<pinref part="T1" gate="G$1" pin="D"/>
</segment>
</net>
<net name="CSB" class="0">
<segment>
<wire x1="76.2" y1="87.63" x2="86.36" y2="87.63" width="0.1524" layer="91"/>
<label x="86.36" y="87.63" size="1.27" layer="95" xref="yes"/>
<pinref part="B1" gate="BOARD" pin="7/CS"/>
</segment>
<segment>
<wire x1="209.55" y1="50.8" x2="203.2" y2="50.8" width="0.1524" layer="91"/>
<label x="209.55" y="50.8" size="1.27" layer="95" xref="yes"/>
<pinref part="R7" gate="R" pin="1"/>
<wire x1="203.2" y1="50.8" x2="199.39" y2="50.8" width="0.1524" layer="91"/>
<junction x="203.2" y="50.8"/>
<pinref part="T1" gate="G$2" pin="D"/>
</segment>
</net>
</nets>
</sheet>
</sheets>
</schematic>
</drawing>
<compatibility>
<note version="6.3" minversion="6.2.2" severity="warning">
Since Version 6.2.2 text objects can contain more than one line,
which will not be processed correctly with this version.
</note>
</compatibility>
</eagle>
